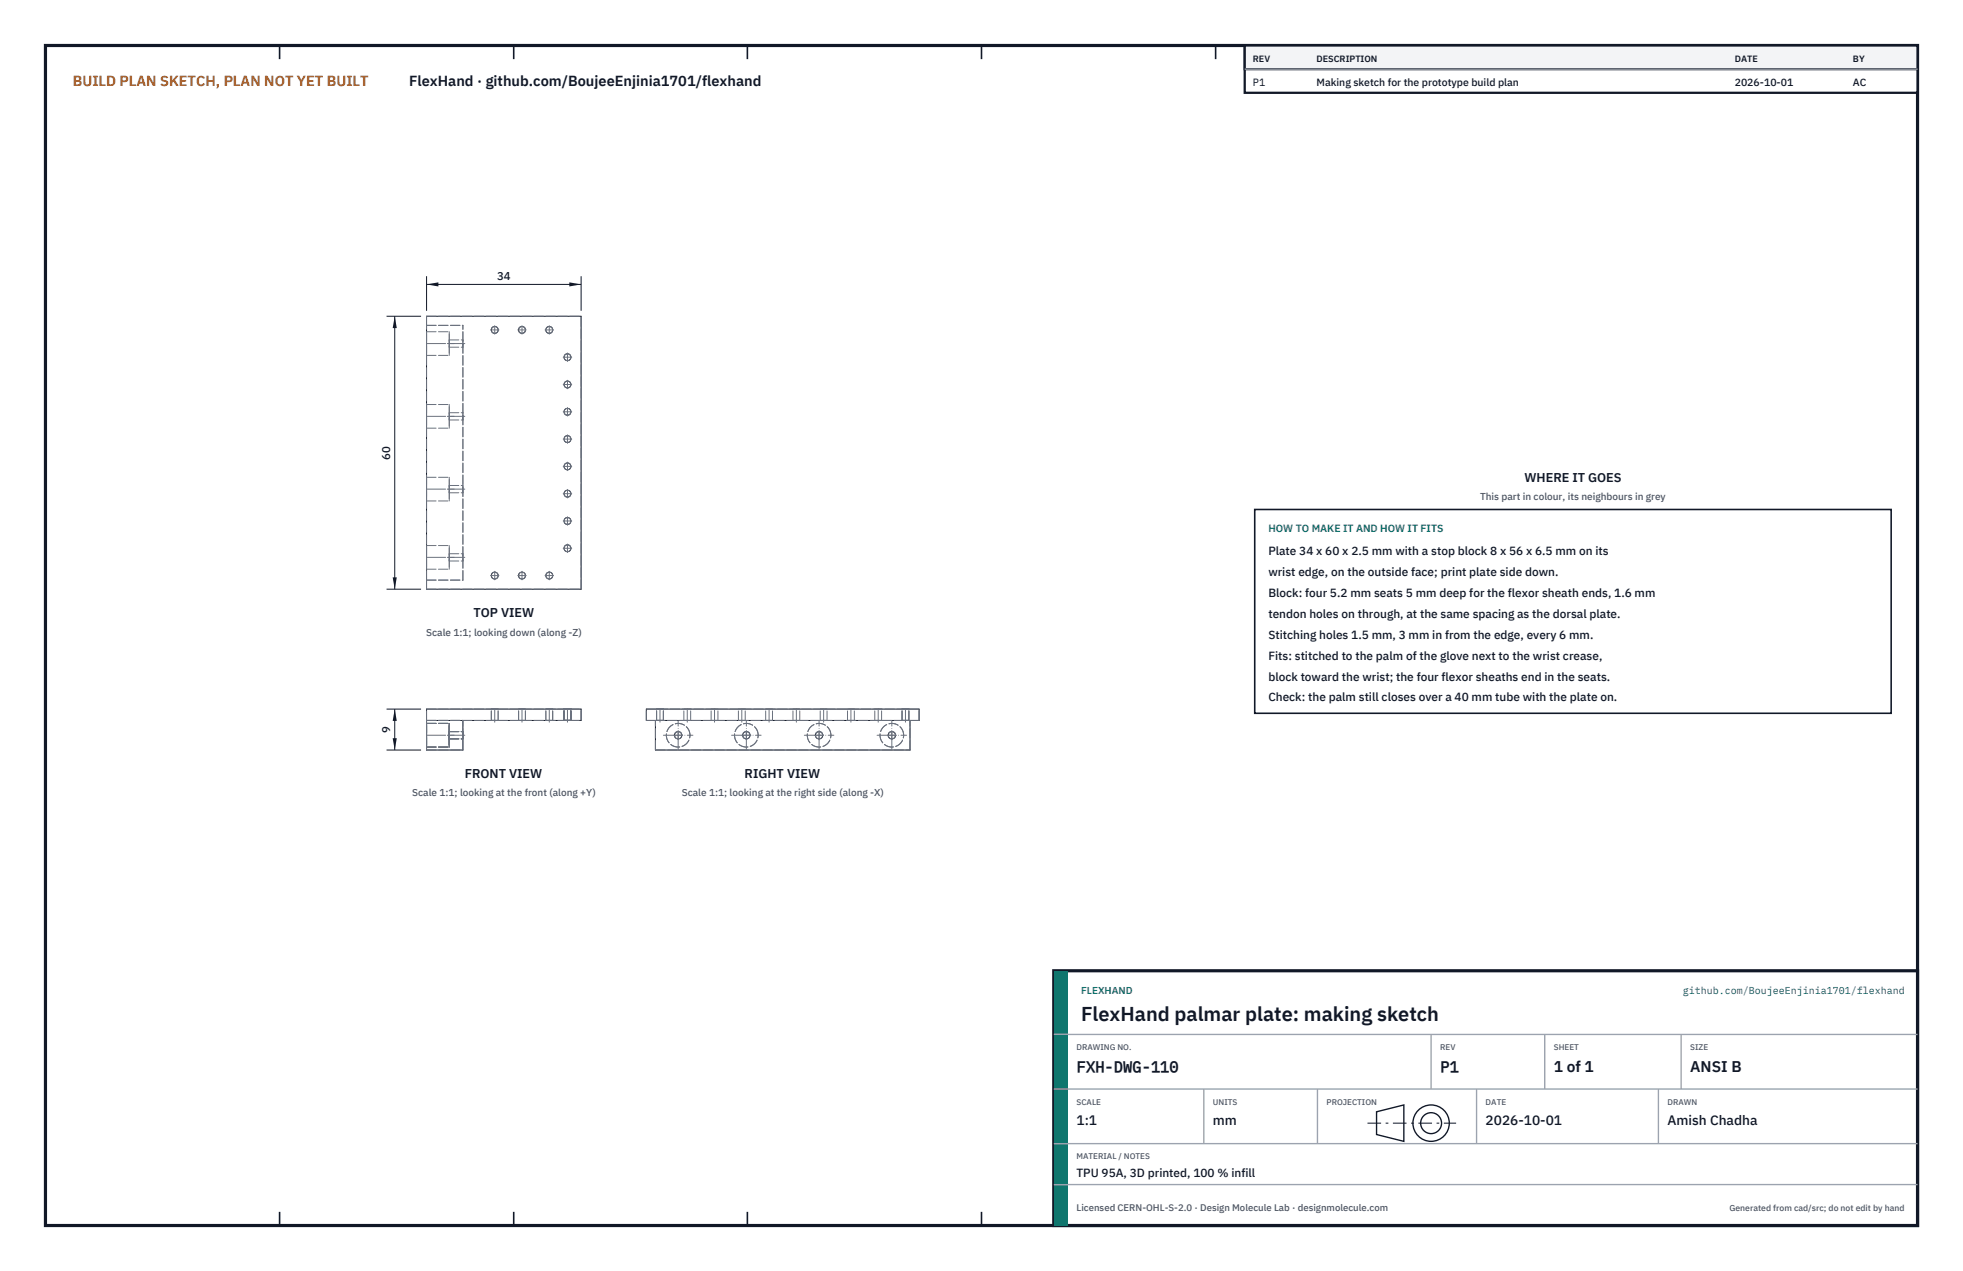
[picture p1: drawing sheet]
<svg xmlns="http://www.w3.org/2000/svg" width="432mm" height="279mm" viewBox="0 0 432 279" stroke-linecap="round" stroke-linejoin="round" font-family="sans-serif">
<path d="M10 10h411.8v259.4h-411.8z" fill="none" stroke="#111827" stroke-width=".7" stroke-linecap="butt"/>
<g fill="none" stroke="#111827" stroke-width=".35">
<path d="M61.5 10v3M113 10v3M164.4 10v3M215.9 10v3M267.4 10v3M318.9 10v3M370.3 10v3M61.5 266.4v3M113 266.4v3M164.4 266.4v3M215.9 266.4v3M267.4 266.4v3"/>
<path d="M318.9 266.4v3M370.3 266.4v3"/>
</g>
<g fill="none" stroke="#111727" stroke-width=".22">
<path d="M93.8 69.5h34v60h-34zM93.8 158.4h34v-2.5h-34v9h8v-6.5M142.2 155.9h60v2.5h-60zM144.2 158.4v6.5h56v-6.5"/>
<circle cx="108.8" cy="72.5" r=".76"/>
<circle cx="114.8" cy="72.5" r=".76"/>
<circle cx="120.8" cy="72.5" r=".76"/>
<circle cx="124.8" cy="78.5" r=".76"/>
<circle cx="124.8" cy="84.5" r=".76"/>
<circle cx="124.8" cy="96.5" r=".76"/>
<circle cx="124.8" cy="90.5" r=".76"/>
<circle cx="124.8" cy="102.5" r=".76"/>
<circle cx="124.8" cy="114.5" r=".76"/>
<circle cx="124.8" cy="108.5" r=".76"/>
<circle cx="108.8" cy="126.5" r=".76"/>
<circle cx="114.8" cy="126.5" r=".76"/>
<circle cx="120.8" cy="126.5" r=".76"/>
<circle cx="124.8" cy="120.5" r=".76"/>
<circle cx="149.2" cy="161.6" r=".81"/>
<circle cx="164.2" cy="161.6" r=".81"/>
<circle cx="180.2" cy="161.6" r=".81"/>
<circle cx="196.2" cy="161.6" r=".81"/>
</g>
<g fill="none" stroke="#6a7180" stroke-width=".22" stroke-dasharray="2.1 .5">
<path d="M93.8 71.5v-2M93.8 75.5v-2.6M93.8 72.9v5.2M93.8 78.1v-2.6M93.8 69.5h34M93.8 71.5h8M93.8 78.1h5M93.8 72.9h5M98.8 75.5v-2.6M98.8 72.9v5.2M98.8 78.1v-2.6M98.8 75.5v-.8"/>
<path d="M98.8 74.7v1.6M98.8 76.3v-.8M98.8 76.3h3M98.8 74.7h3M101.8 75.5v-.8M101.8 74.7v1.6M101.8 76.3v-.8M93.8 91.5v-2.6M93.8 88.9v5.2M93.8 94.1v-2.6M93.8 94.1h5M93.8 88.9h5"/>
<path d="M98.8 91.5v-2.6M98.8 88.9v5.2M98.8 94.1v-2.6M98.8 91.5v-.8M98.8 90.7v1.6M98.8 92.3v-.8M98.8 92.3h3M98.8 90.7h3M101.8 91.5v-.8M101.8 90.7v1.6M101.8 92.3v-.8M93.8 119.9v5.2"/>
<path d="M93.8 107.5v-2.6M93.8 104.9v5.2M93.8 110.1v-2.6M93.8 110.1h5M93.8 104.9h5M93.8 119.9h5M98.8 107.5v-2.6M98.8 104.9v5.2M98.8 110.1v-2.6M98.8 119.9v5.2M98.8 107.5v-.8M98.8 106.7v1.6"/>
<path d="M98.8 108.3v-.8M98.8 108.3h3M98.8 106.7h3M101.8 107.5v-.8M101.8 106.7v1.6M101.8 108.3v-.8M93.8 129.5v-2M93.8 127.5v-56M93.8 122.5v-2.6M93.8 125.1v-2.6M93.8 129.5h34M93.8 127.5h8"/>
<path d="M93.8 125.1h5M98.8 122.5v-2.6M98.8 125.1v-2.6M98.8 122.5v-.8M98.8 121.7v1.6M98.8 123.3v-.8M98.8 123.3h3M98.8 121.7h3M101.8 127.5v-56M101.8 122.5v-.8M101.8 121.7v1.6M101.8 123.3v-.8"/>
<path d="M127.8 129.5v-60M93.8 158.4v-2.5M93.8 159v5.2M93.8 155.9h34M93.8 158.4h34M93.8 158.4h8M93.8 159h5M98.8 159v5.2M108.1 155.9h1.5M108.1 158.4h1.5M108.1 158.4v-2.5M109.6 155.9h-1.5"/>
<path d="M109.6 158.4h-1.5M109.6 158.4v-2.5M114.1 155.9h1.5M114.1 158.4h1.5M114.1 158.4v-2.5M115.6 155.9h-1.5M115.6 158.4h-1.5M115.6 158.4v-2.5M120.1 155.9h1.5M120.1 158.4h1.5M120.1 158.4v-2.5M121.6 155.9h-1.5"/>
<path d="M121.6 158.4h-1.5M121.6 158.4v-2.5M124.1 155.9h1.5M124.1 158.4h1.5M124.1 158.4v-2.5M125.6 155.9h-1.5M125.6 158.4h-1.5M125.6 158.4v-2.5M127.8 158.4v-2.5M142.2 158.4v-2.5M142.2 158.4h2M142.2 155.9h60"/>
<path d="M144.2 158.4h56M144.4 155.9h.8M144.4 158.4h.8M144.4 158.4v-2.5M145.2 155.9h.7M145.2 158.4h.7M145.9 155.9h-1.5M145.9 158.4h-1.5M145.9 158.4v-2.5M150.4 155.9h.8M150.4 158.4h.8M150.4 158.4v-2.5"/>
<path d="M151.2 155.9h.7M151.2 158.4h.7M151.9 155.9h-1.5M151.9 158.4h-1.5M151.9 158.4v-2.5M156.4 155.9h.8M156.4 158.4h.8M156.4 158.4v-2.5M157.2 155.9h.7M157.2 158.4h.7M157.9 155.9h-1.5M157.9 158.4h-1.5"/>
<path d="M157.9 158.4v-2.5M162.4 155.9h.8M162.4 158.4h.8M162.4 158.4v-2.5M163.2 155.9h.7M163.2 158.4h.7M163.9 155.9h-1.5M163.9 158.4h-1.5M163.9 158.4v-2.5M168.4 155.9h.8M168.4 158.4h.8M168.4 158.4v-2.5"/>
<path d="M169.2 155.9h.7M169.2 158.4h.7M169.9 155.9h-1.5M169.9 158.4h-1.5M169.9 158.4v-2.5M174.4 155.9h.8M174.4 158.4h.8M174.4 158.4v-2.5M175.2 155.9h.7M175.2 158.4h.7M175.9 155.9h-1.5M175.9 158.4h-1.5"/>
<path d="M175.9 158.4v-2.5M180.4 155.9h.8M180.4 158.4h.8M180.4 158.4v-2.5M181.2 155.9h.7M181.2 158.4h.7M181.9 155.9h-1.5M181.9 158.4h-1.5M181.9 158.4v-2.5M186.4 155.9h.8M186.4 158.4h.8M186.4 158.4v-2.5"/>
<path d="M187.2 155.9h.7M187.2 158.4h.7M187.9 155.9h-1.5M187.9 158.4h-1.5M187.9 158.4v-2.5M192.4 155.9h.8M192.4 158.4h.8M192.4 158.4v-2.5M193.2 155.9h.7M193.2 158.4h.7M193.9 155.9h-1.5M193.9 158.4h-1.5"/>
<path d="M193.9 158.4v-2.5M198.4 155.9h.8M198.4 158.4h.8M198.4 158.4v-2.5M199.2 155.9h.7M199.2 158.4h.7M199.9 155.9h-1.5M199.9 158.4h-1.5M199.9 158.4v-2.5M200.2 158.4h2M202.2 158.4v-2.5M93.8 164.9v-6.5"/>
<path d="M93.8 164.2v-5.2M93.8 164.9h8M93.8 164.2h5M98.8 164.2v-5.2M98.8 162.4h3M98.8 162.4v-1.6M98.8 160.8v1.6M98.8 160.8h3M101.8 164.9v-6.5M101.8 162.4v-1.6M101.8 160.8v1.6M144.2 164.9v-6.5"/>
<path d="M144.2 164.9h56M200.2 164.9v-6.5"/>
<circle cx="108.8" cy="72.5" r=".76"/>
<circle cx="114.8" cy="72.5" r=".76"/>
<circle cx="120.8" cy="72.5" r=".76"/>
<circle cx="124.8" cy="78.5" r=".76"/>
<circle cx="124.8" cy="84.5" r=".76"/>
<circle cx="124.8" cy="96.5" r=".76"/>
<circle cx="124.8" cy="90.5" r=".76"/>
<circle cx="124.8" cy="102.5" r=".76"/>
<circle cx="124.8" cy="114.5" r=".76"/>
<circle cx="124.8" cy="108.5" r=".76"/>
<circle cx="108.8" cy="126.5" r=".76"/>
<circle cx="114.8" cy="126.5" r=".76"/>
<circle cx="120.8" cy="126.5" r=".76"/>
<circle cx="124.8" cy="120.5" r=".76"/>
<circle cx="149.2" cy="161.6" r=".81"/>
<circle cx="149.2" cy="161.6" r="2.6"/>
<circle cx="164.2" cy="161.6" r=".81"/>
<circle cx="164.2" cy="161.6" r="2.6"/>
<circle cx="180.2" cy="161.6" r=".81"/>
<circle cx="180.2" cy="161.6" r="2.6"/>
<circle cx="196.2" cy="161.6" r=".81"/>
<circle cx="196.2" cy="161.6" r="2.6"/>
</g>
<g fill="none" stroke="#6a7180" stroke-width=".22" stroke-dasharray="4.2 .5 0 .5">
<path d="M93.8 75.5h6.1M98.4 75.5h3.8M107.9 72.5h1.9M108.8 73.5v-1.9M113.9 72.5h1.9M114.8 73.5v-1.9M119.9 72.5h1.9M120.8 73.5v-1.9M123.9 78.5h1.9M124.8 79.5v-1.9M93.8 91.5h6.1M98.4 91.5h3.8"/>
<path d="M123.9 96.5h1.9M123.9 90.5h1.9M123.9 84.5h1.9M124.8 97.5v-1.9M124.8 91.5v-1.9M124.8 85.5v-1.9M93.8 107.5h6.1M98.4 107.5h3.8M123.9 114.5h1.9M123.9 108.5h1.9M123.9 102.5h1.9M124.8 115.5v-1.9"/>
<path d="M124.8 109.5v-1.9M124.8 103.5v-1.9M93.8 122.5h6.1M98.4 122.5h3.8M107.9 126.5h1.9M108.8 127.5v-1.9M113.9 126.5h1.9M114.8 127.5v-1.9M119.9 126.5h1.9M120.8 127.5v-1.9M123.9 120.5h1.9M124.8 121.5v-1.9"/>
<path d="M108.8 158.8v-2.9M114.8 158.8v-2.9M120.8 158.8v-2.9M124.8 158.8v-2.9M145.2 158.8v-2.9M151.2 158.8v-2.9M157.2 158.8v-2.9M163.2 158.8v-2.9M169.2 158.8v-2.9M175.2 158.8v-2.9M181.2 158.8v-2.9M187.2 158.8v-2.9"/>
<path d="M193.2 158.8v-2.9M199.2 158.8v-2.9M93.8 161.6h6.1M98.4 161.6h3.8M145.9 161.6h6.5M148.2 161.6h2M149.2 164.9v-6.5M149.2 162.6v-2M160.9 161.6h6.5M163.2 161.6h2M164.2 164.9v-6.5M164.2 162.6v-2"/>
<path d="M176.9 161.6h6.5M179.2 161.6h2M180.2 164.9v-6.5M180.2 162.6v-2M192.9 161.6h6.5M195.2 161.6h2M196.2 164.9v-6.5M196.2 162.6v-2"/>
</g>
<path d="M93.8 60.7v7.6M93.8 62.5h34M127.8 60.7v7.6" fill="none" stroke="#111827" stroke-width=".22"/>
<path d="M93.8 62.5l2.6-.4v.9zM125.2 62.1v.9l2.6-.5z" fill="#111827"/>
<path d="M85 69.5h7.6M86.8 69.5v60M85 129.5h7.6" fill="none" stroke="#111827" stroke-width=".22"/>
<path d="M86.8 69.5l-.4 2.6h.9zM86.4 126.9h.9l-.5 2.6z" fill="#111827"/>
<path d="M85 155.9h7.6M86.8 155.9v9M85 164.9h7.6" fill="none" stroke="#111827" stroke-width=".22"/>
<path d="M86.8 155.9l-.4 2.6h.9zM86.4 162.3h.9l-.5 2.6z" fill="#111827"/>
<path d="M276 112h140v44.8h-140z" fill="#fff" stroke="#111827" stroke-width=".35"/>
<path d="M273.8 10h148v10.4h-148z" fill="#fff" stroke="#111827" stroke-width=".5"/>
<path d="M273.8 10h148v5.2h-148z" fill="#f3f4f6" stroke="#111827" stroke-width=".5"/>
<path d="M273.8 15.2h148" fill="none" stroke="#9ca3af" stroke-width=".3"/>
<path d="M231.8 213.4h190v56h-190z" fill="#fff" stroke="#111827" stroke-width=".7" stroke-linecap="butt"/>
<path d="M231.8 213.4h3v56h-3z" fill="#0f766e"/>
<path d="M231.8 227.4h190M231.8 239.4h190M264.8 239.4v12M289.8 239.4v12M314.8 227.4v12M324.8 239.4v12M339.8 227.4v12M364.8 239.4v12M369.8 227.4v12M231.8 251.4h190M231.8 260.4h190" fill="none" stroke="#9ca3af" stroke-width=".3"/>
<g fill="none" stroke="#111827" stroke-width=".3">
<path d="M302.8 244.4l6-1.5v8l-6-1.5z"/>
<circle cx="314.8" cy="246.9" r="4"/>
<circle cx="314.8" cy="246.9" r="2.3"/>
</g>
<path d="M300.8 246.9h19.5" fill="none" stroke="#111827" stroke-width=".22" stroke-dasharray="3 1 .6 1" stroke-linecap="butt"/>
<text font-size="4.4" fill="#111827" x="237.8" y="224.4">FlexHand palmar plate: making sketch</text>
<g font-size="3.4" fill="#111827">
<text x="236.8" y="235.6">FXH-DWG-110</text>
<text x="316.8" y="235.6">P1</text>
<text x="341.8" y="235.6">1 of 1</text>
<text x="371.8" y="235.6">ANSI B</text>
</g>
<text font-size="3.2" fill="#b45309" x="16" y="19">BUILD PLAN SKETCH, PLAN NOT YET BUILT</text>
<text font-size="3.2" fill="#111827" x="90" y="19">FlexHand · github.com/BoujeeEnjinia1701/flexhand</text>
<g font-size="3" fill="#111827">
<text x="236.8" y="247.2">1:1</text>
<text x="266.8" y="247.2">mm</text>
<text x="326.8" y="247.2">2026-10-01</text>
<text x="366.8" y="247.2">Amish Chadha</text>
</g>
<g font-size="2.8" fill="#111827">
<text x="335.3" y="106">WHERE IT GOES</text>
<text x="104.1" y="135.7">TOP VIEW</text>
<text x="102.2" y="171.1">FRONT VIEW</text>
<text x="163.8" y="171.1">RIGHT VIEW</text>
</g>
<g font-size="2.6" fill="#111827">
<text x="279" y="122">Plate 34 x 60 x 2.5 mm with a stop block 8 x 56 x 6.5 mm on its</text>
<text x="279" y="126.6">wrist edge, on the outside face; print plate side down.</text>
<text x="279" y="131.2">Block: four 5.2 mm seats 5 mm deep for the flexor sheath ends, 1.6 mm</text>
<text x="279" y="135.8">tendon holes on through, at the same spacing as the dorsal plate.</text>
<text x="279" y="140.4">Stitching holes 1.5 mm, 3 mm in from the edge, every 6 mm.</text>
<text x="279" y="145">Fits: stitched to the palm of the glove next to the wrist crease,</text>
<text x="279" y="149.6">block toward the wrist; the four flexor sheaths end in the seats.</text>
<text x="279" y="154.2">Check: the palm still closes over a 40 mm tube with the plate on.</text>
<text x="236.8" y="258.8">TPU 95A, 3D printed, 100 % infill</text>
</g>
<g font-size="2.5" fill="#111827">
<text x="109.3" y="61.5">34</text>
<text x="85.8" y="101" transform="rotate(-90 85.8 101)">60</text>
<text x="85.8" y="161.1" transform="rotate(-90 85.8 161.1)">9</text>
</g>
<g font-size="2.3" fill="#111827">
<text x="275.6" y="18.8">P1</text>
<text x="289.6" y="18.8">Making sketch for the prototype build plan</text>
<text x="381.6" y="18.8">2026-10-01</text>
<text x="407.6" y="18.8">AC</text>
</g>
<text font-size="2.3" fill="#0f766e" x="279" y="117">HOW TO MAKE IT AND HOW IT FITS</text>
<g font-size="2.2" fill="#4b5563">
<text x="325.6" y="110">This part in colour, its neighbours in grey</text>
<text x="93.7" y="139.7">Scale 1:1; looking down (along -Z)</text>
<text x="90.7" y="175">Scale 1:1; looking at the front (along +Y)</text>
<text x="150" y="175">Scale 1:1; looking at the right side (along -X)</text>
</g>
<g font-size="2.2" fill="#0f766e">
<text x="237.8" y="218.4">FLEXHAND</text>
<text x="370.2" y="218.4">github.com/BoujeeEnjinia1701/flexhand</text>
</g>
<text font-size="2.1" fill="#4b5563" x="236.8" y="266.2">Licensed CERN-OHL-S-2.0 · Design Molecule Lab · designmolecule.com</text>
<g font-size="2" fill="#111827">
<text x="275.6" y="13.6">REV</text>
<text x="289.6" y="13.6">DESCRIPTION</text>
<text x="381.6" y="13.6">DATE</text>
<text x="407.6" y="13.6">BY</text>
</g>
<text font-size="1.9" fill="#4b5563" x="380.4" y="266.2">Generated from cad/src; do not edit by hand</text>
<g font-size="1.8" fill="#4b5563">
<text x="236.8" y="230.8">DRAWING NO.</text>
<text x="316.8" y="230.8">REV</text>
<text x="341.8" y="230.8">SHEET</text>
<text x="371.8" y="230.8">SIZE</text>
<text x="236.8" y="242.8">SCALE</text>
<text x="266.8" y="242.8">UNITS</text>
<text x="291.8" y="242.8">PROJECTION</text>
<text x="326.8" y="242.8">DATE</text>
<text x="366.8" y="242.8">DRAWN</text>
<text x="236.8" y="254.8">MATERIAL / NOTES</text>
</g>
</svg>
